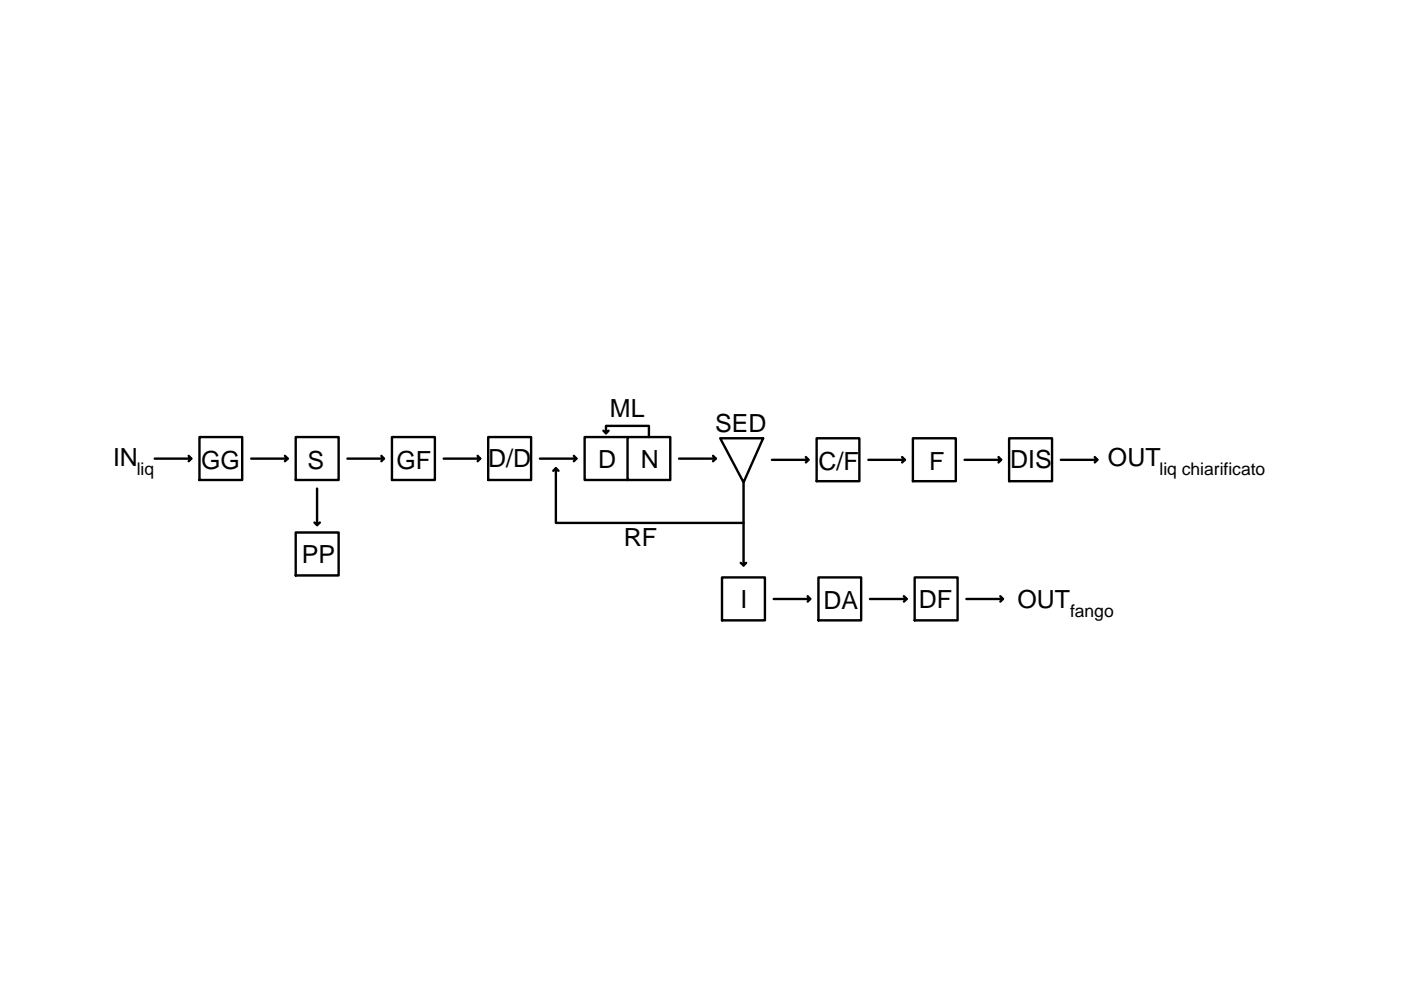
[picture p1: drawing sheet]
<svg xmlns="http://www.w3.org/2000/svg" width="297mm" height="210mm" viewBox="0 0 297 210" stroke-linecap="round" stroke-linejoin="round" font-family="sans-serif">
<!-- layer: base -->
<g fill="none" stroke="#000" stroke-width=".51">
<path d="M40 96.6l.6 .6h-7.8M40.6 97.2l-.6 .6M42.3 92.7h9.1v9.1h-9.1zM60.4 96.6l.6 .6h-7.7M61 97.2l-.6 .6M62.7 92.7h9.1v9.1h-9.1zM80.9 96.6l.5 .6h-7.7M81.4 97.2l-.5 .6M83.1 92.7h9.1v9.1h-9.1zM101.3 96.6l.5 .6h-7.7M101.8 97.2l-.5 .6M103.5 92.7h9.1v9.1h-9.1z"/>
<path d="M117.3 99.8l.6-.5v11.6h39.7M117.9 99.3l.5 .5M121.7 96.6l.5 .6h-7.7M122.2 97.2l-.5 .6M127.9 91.3l.6 .6M129 91.3l-.5 .6v-1.6h9.1v2.4M133.1 92.7h9v9.1h-9zM133.1 92.7h-9.1v9.1h9.1M151.2 96.6l.6 .6h-7.8M151.8 97.2l-.6 .6M152.7 92.9h9.1l-4.2 9.4zM170.9 96.9l.5 .6h-7.7"/>
<path d="M171.4 97.5l-.5 .5M173.1 92.9h9.1v9.1h-9.1zM191.3 96.9l.6 .6h-7.8M191.9 97.5l-.6 .5M193.5 92.9h9.1v9.1h-9.1zM211.7 96.9l.6 .6h-7.8M212.3 97.5l-.6 .5M214 92.9h9.1v9.1h-9.1zM232.1 96.9l.6 .6h-7.8M232.7 97.5l-.6 .5M62.7 112.9h9.1v9.1h-9.1zM66.7 110.8l.5 .5"/>
<path d="M67.2 103.6v7.7l.6-.5M157.1 119.3l.5 .6M157.6 102.3v17.6l.6-.6M153.1 122.4h9.1v9.1h-9.1zM171.2 126.4l.6 .6h-7.8M171.8 127l-.6 .6M173.5 122.4h9.1v9.1h-9.1zM191.6 126.4l.6 .6h-7.8M192.2 127l-.6 .6M193.9 122.4h9.1v9.1h-9.1zM212.1 126.4l.5 .6h-7.7M212.6 127l-.5 .6"/>
</g>
<g font-size="5.3">
<text x="129.3" y="88.5">ML</text>
<text x="151.6" y="91.5">SED</text>
<text x="24" y="98.8">IN</text>
<text x="42.6" y="99.4">GG</text>
<text x="65.2" y="99.4">S</text>
<text x="84" y="99.4">GF</text>
<text x="103.5" y="99.1">D/D</text>
<text x="126.8" y="99.1">D</text>
<text x="135.9" y="99.1">N</text>
<text x="173.5" y="99.7">C/F</text>
<text x="197" y="99.6">F</text>
<text x="214.2" y="99.3">DIS</text>
<text x="234.9" y="98.8">OUT</text>
<text x="64" y="119.3">PP</text>
<text x="132.2" y="115.9">RF</text>
<text x="157" y="129">I</text>
<text x="174.6" y="129.1">DA</text>
<text x="194.8" y="128.9">DF</text>
<text x="215.7" y="128.9">OUT</text>
</g>
<g font-size="3.7">
<text x="29" y="100.8">liq</text>
<text x="245.8" y="100.8">liq chiarificato</text>
<text x="226.9" y="130.9">fango</text>
</g>
</svg>
